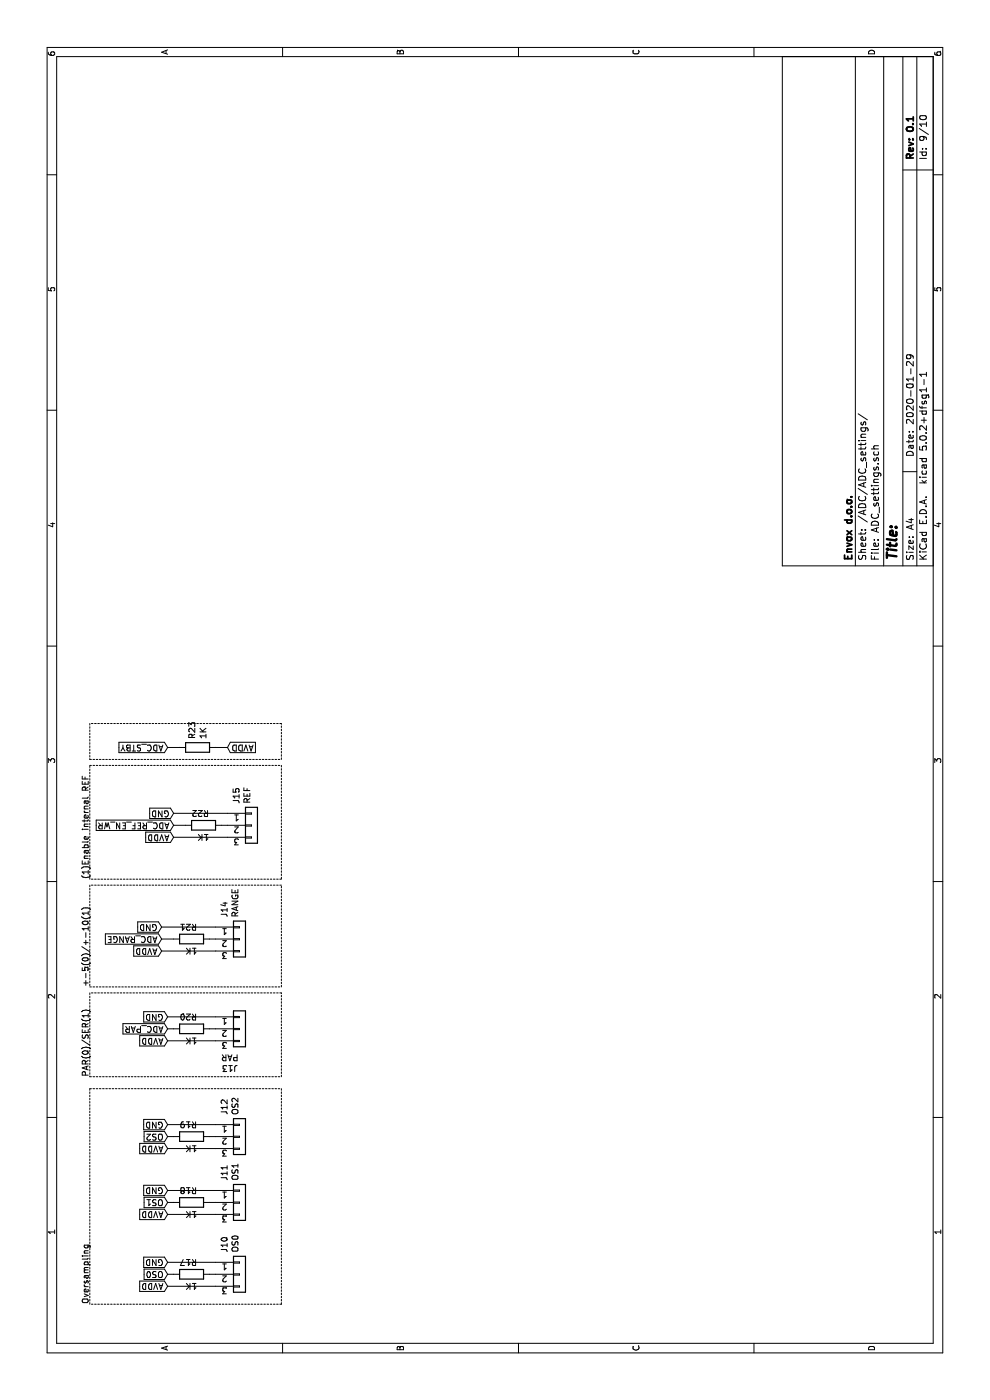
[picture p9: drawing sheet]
EESchema Schematic File Version 4
LIBS:LCD_PMOD-cache
EELAYER 26 0
EELAYER END
$Descr A4 11693 8268
encoding utf-8
Sheet 9 10
Title ""
Date "2020-01-29"
Rev "0.1"
Comp "Envox d.o.o."
Comment1 ""
Comment2 ""
Comment3 ""
Comment4 ""
$EndDescr
Text GLabel 3200 1400 1    50   Input ~ 0
GND
Text GLabel 3000 1400 1    50   Input ~ 0
AVDD
$Comp
L antena:R R?
U 1 1
P 3100 1600
AR Path="/5E22D897/5E5B7CE6" Ref="R?"  Part="1" 
AR Path="/5E22D897/5E776450/5E5B7CE6" Ref="R20"  Part="1" 
F 0 "R20" V 3200 1550 50  0000 L CNN
F 1 "1K" V 3000 1550 50  0000 L CNN
F 2 "Resistor_SMD:R_0805_2012Metric" V 3030 1600 50  0001 C CNN
F 3 "~" H 3100 1600 50  0001 C CNN
	1    3100 1600
	1    0    0    -1  
$EndComp
Text GLabel 3100 1400 1    50   Input ~ 0
ADC_PAR
Text GLabel 4800 1450 1    50   Input ~ 0
ADC_REF_EN_WR
Text GLabel 4900 1450 1    50   Input ~ 0
GND
Text GLabel 4700 1450 1    50   Input ~ 0
AVDD
Text GLabel 3850 1350 1    50   Input ~ 0
ADC_RANGE
Text GLabel 3950 1350 1    50   Input ~ 0
GND
Text GLabel 3750 1350 1    50   Input ~ 0
AVDD
Wire Notes Line
	3450 750  3450 2350
Wire Notes Line
	3450 2350 4300 2350
Wire Notes Line
	4300 2350 4300 750 
Wire Notes Line
	4300 750  3450 750 
Wire Notes Line
	4350 2350 4350 750 
Wire Notes Line
	4350 750  5300 750 
Wire Notes Line
	5300 750  5300 2350
Wire Notes Line
	5300 2350 4350 2350
Wire Notes Line
	2700 750  2700 2350
Wire Notes Line
	2700 2350 3400 2350
Wire Notes Line
	3400 2350 3400 750 
Wire Notes Line
	3400 750  2700 750 
Text Notes 2700 750  0    50   ~ 0
PAR(0)/SER(1)
Text Notes 3450 750  0    50   ~ 0
+-5(0)/+-10(1)
Text Notes 4350 750  0    50   ~ 0
(1)Enable internal REF
Text GLabel 5450 1400 1    50   Input ~ 0
ADC_STBY
Text GLabel 5450 1900 3    50   Input ~ 0
AVDD
$Comp
L antena:R R?
U 1 1
P 5450 1650
AR Path="/5E22D897/5E5B7D54" Ref="R?"  Part="1" 
AR Path="/5E22D897/5E776450/5E5B7D54" Ref="R23"  Part="1" 
F 0 "R23" H 5520 1696 50  0000 L CNN
F 1 "1K" H 5520 1605 50  0000 L CNN
F 2 "Resistor_SMD:R_0805_2012Metric" V 5380 1650 50  0001 C CNN
F 3 "~" H 5450 1650 50  0001 C CNN
	1    5450 1650
	1    0    0    -1  
$EndComp
Wire Wire Line
	5450 1400 5450 1500
Wire Wire Line
	5450 1800 5450 1900
Wire Notes Line
	5350 750  5350 2350
Wire Notes Line
	5650 2350 5650 750 
Wire Notes Line
	5650 750  5350 750 
Wire Notes Line
	5350 2350 5650 2350
$Comp
L Connector_Generic:Conn_01x03 J13
U 1 1
P 3100 2000
F 0 "J13" H 3020 1675 50  0000 C CNN
F 1 "PAR" H 3020 1766 50  0000 C CNN
F 2 "Connector_PinHeader_2.00mm:PinHeader_1x03_P2.00mm_Vertical" H 3100 2000 50  0001 C CNN
F 3 "~" H 3100 2000 50  0001 C CNN
	1    3100 2000
	0    1    1    0   
$EndComp
Wire Wire Line
	3100 1400 3100 1450
Wire Wire Line
	3100 1750 3100 1800
Wire Wire Line
	3000 1800 3000 1400
Wire Wire Line
	3200 1800 3200 1400
$Comp
L antena:R R?
U 1 1
P 3850 1600
AR Path="/5E22D897/5E67C00C" Ref="R?"  Part="1" 
AR Path="/5E22D897/5E776450/5E67C00C" Ref="R21"  Part="1" 
F 0 "R21" V 3950 1550 50  0000 L CNN
F 1 "1K" V 3750 1550 50  0000 L CNN
F 2 "Resistor_SMD:R_0805_2012Metric" V 3780 1600 50  0001 C CNN
F 3 "~" H 3850 1600 50  0001 C CNN
	1    3850 1600
	1    0    0    -1  
$EndComp
$Comp
L Connector_Generic:Conn_01x03 J14
U 1 1
P 3850 2000
F 0 "J14" V 3723 2180 50  0000 L CNN
F 1 "RANGE" V 3814 2180 50  0000 L CNN
F 2 "Connector_PinHeader_2.00mm:PinHeader_1x03_P2.00mm_Vertical" H 3850 2000 50  0001 C CNN
F 3 "~" H 3850 2000 50  0001 C CNN
	1    3850 2000
	0    1    1    0   
$EndComp
Wire Wire Line
	3850 1750 3850 1800
Wire Wire Line
	3750 1350 3750 1800
Wire Wire Line
	3850 1350 3850 1450
Wire Wire Line
	3950 1350 3950 1800
$Comp
L antena:R R?
U 1 1
P 4800 1700
AR Path="/5E22D897/5E67DDE2" Ref="R?"  Part="1" 
AR Path="/5E22D897/5E776450/5E67DDE2" Ref="R22"  Part="1" 
F 0 "R22" V 4900 1650 50  0000 L CNN
F 1 "1K" V 4700 1650 50  0000 L CNN
F 2 "Resistor_SMD:R_0805_2012Metric" V 4730 1700 50  0001 C CNN
F 3 "~" H 4800 1700 50  0001 C CNN
	1    4800 1700
	1    0    0    -1  
$EndComp
$Comp
L Connector_Generic:Conn_01x03 J15
U 1 1
P 4800 2100
F 0 "J15" V 4673 2280 50  0000 L CNN
F 1 "REF" V 4764 2280 50  0000 L CNN
F 2 "Connector_PinHeader_2.00mm:PinHeader_1x03_P2.00mm_Vertical" H 4800 2100 50  0001 C CNN
F 3 "~" H 4800 2100 50  0001 C CNN
	1    4800 2100
	0    1    1    0   
$EndComp
Wire Wire Line
	4800 1850 4800 1900
Wire Wire Line
	4700 1450 4700 1900
Wire Wire Line
	4800 1450 4800 1550
Wire Wire Line
	4900 1450 4900 1900
Text GLabel 1050 1400 1    50   Input ~ 0
OS0
Text GLabel 1650 1400 1    50   Input ~ 0
OS1
Text GLabel 2200 1400 1    50   Input ~ 0
OS2
$Comp
L antena:R R?
U 1 1
P 1050 1600
AR Path="/5E22D897/5E6865E6" Ref="R?"  Part="1" 
AR Path="/5E22D897/5E776450/5E6865E6" Ref="R17"  Part="1" 
F 0 "R17" V 1150 1550 50  0000 L CNN
F 1 "1K" V 950 1550 50  0000 L CNN
F 2 "Resistor_SMD:R_0805_2012Metric" V 980 1600 50  0001 C CNN
F 3 "~" H 1050 1600 50  0001 C CNN
	1    1050 1600
	1    0    0    -1  
$EndComp
$Comp
L Connector_Generic:Conn_01x03 J10
U 1 1
P 1050 2000
F 0 "J10" V 923 2180 50  0000 L CNN
F 1 "OS0" V 1014 2180 50  0000 L CNN
F 2 "Connector_PinHeader_2.00mm:PinHeader_1x03_P2.00mm_Vertical" H 1050 2000 50  0001 C CNN
F 3 "~" H 1050 2000 50  0001 C CNN
	1    1050 2000
	0    1    1    0   
$EndComp
Wire Wire Line
	1050 1400 1050 1450
Wire Wire Line
	1050 1750 1050 1800
Wire Wire Line
	950  1800 950  1400
Wire Wire Line
	1150 1800 1150 1400
$Comp
L antena:R R?
U 1 1
P 1650 1600
AR Path="/5E22D897/5E686A55" Ref="R?"  Part="1" 
AR Path="/5E22D897/5E776450/5E686A55" Ref="R18"  Part="1" 
F 0 "R18" V 1750 1550 50  0000 L CNN
F 1 "1K" V 1550 1550 50  0000 L CNN
F 2 "Resistor_SMD:R_0805_2012Metric" V 1580 1600 50  0001 C CNN
F 3 "~" H 1650 1600 50  0001 C CNN
	1    1650 1600
	1    0    0    -1  
$EndComp
$Comp
L Connector_Generic:Conn_01x03 J11
U 1 1
P 1650 2000
F 0 "J11" V 1523 2180 50  0000 L CNN
F 1 "OS1" V 1614 2180 50  0000 L CNN
F 2 "Connector_PinHeader_2.00mm:PinHeader_1x03_P2.00mm_Vertical" H 1650 2000 50  0001 C CNN
F 3 "~" H 1650 2000 50  0001 C CNN
	1    1650 2000
	0    1    1    0   
$EndComp
Wire Wire Line
	1650 1400 1650 1450
Wire Wire Line
	1650 1750 1650 1800
Wire Wire Line
	1550 1800 1550 1400
Wire Wire Line
	1750 1800 1750 1400
$Comp
L antena:R R?
U 1 1
P 2200 1600
AR Path="/5E22D897/5E687074" Ref="R?"  Part="1" 
AR Path="/5E22D897/5E776450/5E687074" Ref="R19"  Part="1" 
F 0 "R19" V 2300 1550 50  0000 L CNN
F 1 "1K" V 2100 1550 50  0000 L CNN
F 2 "Resistor_SMD:R_0805_2012Metric" V 2130 1600 50  0001 C CNN
F 3 "~" H 2200 1600 50  0001 C CNN
	1    2200 1600
	1    0    0    -1  
$EndComp
$Comp
L Connector_Generic:Conn_01x03 J12
U 1 1
P 2200 2000
F 0 "J12" V 2073 2180 50  0000 L CNN
F 1 "OS2" V 2164 2180 50  0000 L CNN
F 2 "Connector_PinHeader_2.00mm:PinHeader_1x03_P2.00mm_Vertical" H 2200 2000 50  0001 C CNN
F 3 "~" H 2200 2000 50  0001 C CNN
	1    2200 2000
	0    1    1    0   
$EndComp
Wire Wire Line
	2200 1750 2200 1800
Wire Wire Line
	2100 1800 2100 1400
Wire Wire Line
	2300 1800 2300 1400
Wire Wire Line
	2200 1450 2200 1400
Text GLabel 950  1400 1    50   Input ~ 0
AVDD
Text GLabel 1150 1400 1    50   Input ~ 0
GND
Text GLabel 1550 1400 1    50   Input ~ 0
AVDD
Text GLabel 1750 1400 1    50   Input ~ 0
GND
Text GLabel 2100 1400 1    50   Input ~ 0
AVDD
Text GLabel 2300 1400 1    50   Input ~ 0
GND
Wire Notes Line
	2600 750  2600 2350
Wire Notes Line
	2600 2350 800  2350
Wire Notes Line
	800  2350 800  750 
Wire Notes Line
	800  750  2600 750 
Text Notes 800  750  0    50   ~ 0
Oversampling
$EndSCHEMATC
